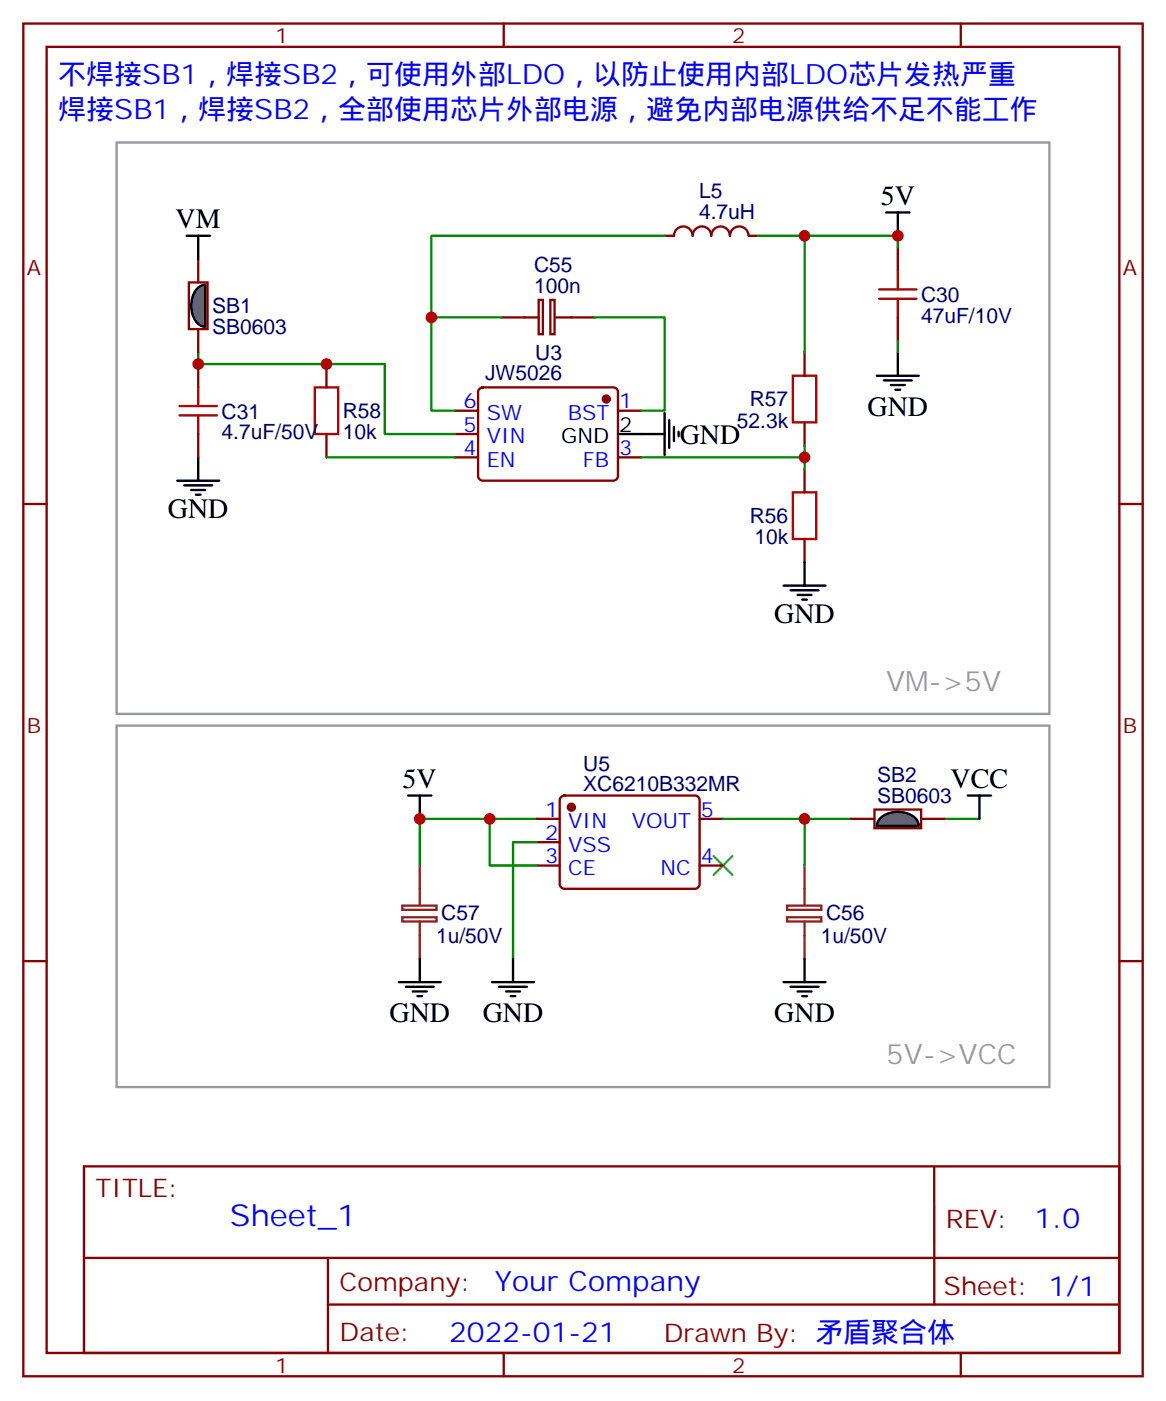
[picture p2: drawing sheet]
<svg xmlns="http://www.w3.org/2000/svg" width="176mm" height="212mm" viewBox="0 0 176 212" stroke-linecap="round" stroke-linejoin="round" font-family="sans-serif">
<g fill="none" stroke="#870000" stroke-width=".35">
<path d="M3.5 3.6h169.4v204.6h-169.4zM7.1 7.1h162.2v197.5h-162.2zM76.2 3.6v3.5M145.3 3.6v3.5M3.5 76.2h3.6M169.3 76.2h3.6M128.8 123.9h3.5M132.3 122.4h7v2.9h-7zM139.3 123.9h3.6M3.5 145.4h3.6M169.3 145.4h3.6M12.7 176.4h156.6v28.2h-156.6z"/>
<path d="M141.3 176.4v20.9M12.7 190.3h156.5M49.6 197.3h119.6M49.6 190.3v14.1M76.2 204.6v3.6M145.3 204.6v3.6"/>
</g>
<path d="M121.7 123.9h7.1M142.9 123.9h5.3" fill="none" stroke="#008700" stroke-width=".35"/>
<path d="M146.4 120.3h3.5M148.2 120.3v3.6" fill="none" stroke="#000" stroke-width=".35"/>
<path d="M133.3 123.6a4.1 4.1 0 0 1 5.4 .4l.2 .4 .1 .5h-6.4l.1-.5z" fill="#666" stroke="#000" stroke-width=".35"/>
<path d="M30 53.3v1.8" fill="none" stroke="#008700" stroke-width=".35"/>
<path d="M30 39.2v3.5M28.6 42.7h2.8v7.1h-2.8zM30 49.8v3.5" fill="none" stroke="#870000" stroke-width=".35"/>
<path d="M29.7 43.8l.9-.6 .4-.1v6.3a2.52 2.52 0 0 1-2-2.4 4.2 4.2 0 0 1 .7-3.2z" fill="#666" stroke="#000" stroke-width=".35"/>
<path d="M17.6 21.6h141.1v86.4h-141.1zM17.6 109.7h141.1v54.7h-141.1z" fill="none" stroke="#999" stroke-width=".35"/>
<path d="M60.9 137h5.1v.6h-5.1zM60.9 138.7h5.1v.7h-5.1zM63.5 130.9v6M63.5 139.4v5.6M119.1 137h5.1v.6h-5.1zM119.1 138.7h5.1v.7h-5.1zM121.7 130.9v6M121.7 139.4v5.6" fill="none" stroke="#8c2424" stroke-width=".35"/>
<path d="M107.9 129.5l2.9 2.8M110.8 129.5l-2.9 2.8" fill="none" stroke="#3c3" stroke-width=".35"/>
<g fill="none" stroke="#008700" stroke-width=".35">
<path d="M100.5 35.7h-35.2v12.3M114.7 35.7h21.1v1.7M121.7 35.7v17.6M30 55.1h28.2v10.6h10.6M75.8 48h-10.5v14.1h3.5M90 48h10.5v14.1h-3.5M135.8 51.5v1.8M49.4 69.2h19.4M97 69.2h24.7M121.7 67.4v3.5M74.1 123.9v7h7M81.1 123.9h-17.6v7"/>
<path d="M81.1 127.4h-3.5v17.6M109.4 123.9h12.3v7"/>
</g>
<g fill="none" stroke="#870000" stroke-width=".35">
<path d="M100.5 35.7h1.5a1.41 1.41 0 0 1 1.4-1.4 1.41 1.41 0 0 1 1.4 1.4 1.41 1.41 0 0 1 1.4-1.4 1.41 1.41 0 0 1 1.4 1.4 1.41 1.41 0 0 1 1.4-1.4 1.41 1.41 0 0 1 1.4 1.4 1.41 1.41 0 0 1 1.4-1.4 1.41 1.41 0 0 1 1.4 1.4h1.5M135.8 37.4v3.6M30 55.1v3.5M49.4 55.1v3.5M72.6 58.8l.4-.2h19.8a.71 .71 0 0 1 .7 .7v12.7a.76 .76 0 0 1-.7 .7h-19.8a.76 .76 0 0 1-.7-.7v-12.7zM75.8 48h5.7M81.5 45.4h.6v5.2h-.6zM83.3 45.4h.6v5.2h-.6zM84 48h6M121.7 53.3v3.5M135.8 48v3.5M30 65.7v3.5"/>
<path d="M49.4 65.7v3.5M68.8 62.1h3.5M68.8 69.2h3.5M68.8 65.7h3.5M93.5 62.1h3.5M93.5 69.2h3.5M121.7 63.9v3.5M121.7 70.9v3.6M121.7 81.5v3.6M81.1 123.9h3.6M81.1 127.4h3.6M81.1 130.9h3.6"/>
<path d="M84.9 120.5l.5-.2h19.7a.71 .71 0 0 1 .7 .7v12.7a.76 .76 0 0 1-.7 .7h-19.7a.76 .76 0 0 1-.7-.7v-12.7zM105.8 123.9h3.6M105.8 130.9h3.6"/>
</g>
<g fill="#870000" stroke="#870000" stroke-width=".35">
<circle cx="86.4" cy="122.1" r=".53"/>
<circle cx="91.7" cy="60.4" r=".53"/>
</g>
<g fill="none" stroke="#000" stroke-width=".35">
<path d="M28.2 35.7h3.5M30 35.7v3.5M134.1 32.1h3.5M135.8 32.1v3.6M132.6 56.8h6.4M133.7 57.5h4.2M134.8 58.2h2.1M135.5 58.9h.7M135.8 53.3v3.5M26.8 72.7h6.4M27.9 73.4h4.2M28.9 74.1h2.1"/>
<path d="M29.6 74.8h.7M30 69.2v3.5M93.5 65.7h7M100.5 62.5v6.3M101.2 63.5v4.3M102 64.6v2.1M102.7 65.3v.7M118.5 88.6h6.4M119.6 89.3h4.2M120.6 90h2.2M121.4 90.7h.7M121.7 85.1v3.5"/>
<path d="M61.7 120.3h3.6M63.5 120.3v3.6M60.3 148.6h6.4M61.4 149.3h4.2M62.4 150h2.2M63.1 150.7h.8M63.5 145v3.6M74.4 148.6h6.4M75.5 149.3h4.2M76.6 150h2.1M77.3 150.7h.7M77.6 145v3.6"/>
<path d="M118.5 148.6h6.4M119.6 149.3h4.2M120.6 150h2.2M121.4 150.7h.7M121.7 145v3.6"/>
</g>
<path d="M30 58.6v2.8M47.6 58.6h3.6v7.1h-3.6zM119.9 56.8h3.6v7.1h-3.6zM133 43.8h5.6M133 45.2h5.6M135.8 41v2.8M135.8 45.2v2.8M27.2 61.4h5.6M27.2 62.8h5.6M30 62.8v2.9M119.9 74.5h3.6v7h-3.6z" fill="none" stroke="#a10000" stroke-width=".35"/>
<g fill="#c00">
<circle cx="121.7" cy="123.9" r=".88"/>
<circle cx="49.4" cy="55.1" r=".88"/>
<circle cx="30" cy="55.1" r=".88"/>
<circle cx="121.7" cy="35.7" r=".88"/>
<circle cx="135.8" cy="35.7" r=".88"/>
<circle cx="63.5" cy="123.9" r=".88"/>
<circle cx="74.1" cy="123.9" r=".88"/>
<circle cx="65.3" cy="48" r=".88"/>
<circle cx="121.7" cy="69.2" r=".88"/>
</g>
<text font-size="4.6" fill="#00f" x="34.8" y="185.5">Sheet_1</text>
<g font-size="4.2" fill="#00f">
<text x="8.8" y="12.7">不焊接SB1，焊接SB2，可使用外部LDO，以防止使用内部LDO芯片发热严重</text>
<text x="8.8" y="18">焊接SB1，焊接SB2，全部使用芯片外部电源，避免内部电源供给不足不能工作</text>
<text x="156.5" y="185.7">1.0</text>
<text x="74.9" y="195.2">Your Company</text>
<text x="68" y="203.1">2022-01-21</text>
</g>
<g font-size="4.2">
<text x="26.6" y="34.6">VM</text>
<text x="133.2" y="31">5V</text>
<text x="131.2" y="62.9">GND</text>
<text x="102.8" y="67.1">GND</text>
<text x="25.4" y="78.4">GND</text>
<text x="117.1" y="94.2">GND</text>
<text x="60.9" y="119.2">5V</text>
<text x="143.8" y="119.2">VCC</text>
<text x="58.9" y="154.6">GND</text>
<text x="73" y="154.6">GND</text>
<text x="117.1" y="154.6">GND</text>
</g>
<g font-size="4.2" fill="#999">
<text x="134.1" y="104.5">VM-&gt;5V</text>
<text x="134.1" y="160.9">5V-&gt;VCC</text>
</g>
<g font-size="3.9" fill="#800">
<text x="14.5" y="181">TITLE:</text>
<text x="143.1" y="185.7">REV:</text>
<text x="51.4" y="195.2">Company:</text>
<text x="142.7" y="195.8">Sheet: 1/1</text>
<text x="51.4" y="202.9">Date:</text>
<text x="100.4" y="203">Drawn By: 矛盾聚合体</text>
</g>
<g font-size="3.2" fill="#800">
<text x="41.6" y="6.6">1</text>
<text x="110.8" y="6.6">2</text>
<text x="4.1" y="41.7">A</text>
<text x="169.9" y="41.7">A</text>
<text x="4.1" y="110.8">B</text>
<text x="169.9" y="110.8">B</text>
<text x="41.6" y="207.6">1</text>
<text x="110.8" y="207.6">2</text>
</g>
<g font-size="3.2" fill="#000080">
<text x="105.8" y="30">L5</text>
<text x="105.8" y="33.2">4.7uH</text>
<text x="80.8" y="41.1">C55</text>
<text x="32.1" y="47.4">SB1</text>
<text x="80.8" y="44.3">100n</text>
<text x="139.3" y="45.7">C30</text>
<text x="32.1" y="50.6">SB0603</text>
<text x="139.3" y="48.8">47uF/10V</text>
<text x="73.4" y="57.4">JW5026</text>
<text x="81" y="54.5">U3</text>
<text x="33.5" y="63.3">C31</text>
<text x="51.9" y="63.2">R58</text>
<text x="111.5" y="64.7">52.3k</text>
<text x="113.4" y="61.5">R57</text>
<text x="33.5" y="66.4">4.7uF/50V</text>
<text x="51.9" y="66.5">10k</text>
<text x="113.4" y="79.1">R56</text>
<text x="114.1" y="82.3">10k</text>
<text x="88.2" y="119.7">XC6210B332MR</text>
<text x="88.2" y="116.6">U5</text>
<text x="132.7" y="118.2">SB2</text>
<text x="132.7" y="121.4">SB0603</text>
<text x="66" y="142.6">1u/50V</text>
<text x="66.7" y="139.1">C57</text>
<text x="124.2" y="142.6">1u/50V</text>
<text x="125" y="139.1">C56</text>
</g>
<g font-size="3.2" fill="#00f">
<text x="70.1" y="65.3">5</text>
<text x="70.1" y="61.8">6</text>
<text x="73.6" y="63.5">SW</text>
<text x="85.9" y="63.5">BST</text>
<text x="93.7" y="61.8">1</text>
<text x="70.1" y="68.8">4</text>
<text x="73.6" y="70.6">EN</text>
<text x="73.6" y="67.1">VIN</text>
<text x="88.2" y="70.6">FB</text>
<text x="93.7" y="68.8">3</text>
<text x="82.5" y="123.5">1</text>
<text x="86" y="125.3">VIN</text>
<text x="95.6" y="125.3">VOUT</text>
<text x="106" y="123.5">5</text>
<text x="82.5" y="127">2</text>
<text x="82.5" y="130.6">3</text>
<text x="86" y="128.8">VSS</text>
<text x="106" y="130.6">4</text>
<text x="86" y="132.3">CE</text>
<text x="99.9" y="132.3">NC</text>
</g>
<g font-size="3.2">
<text x="93.7" y="65.3">2</text>
<text x="84.9" y="67.1">GND</text>
</g>
</svg>
